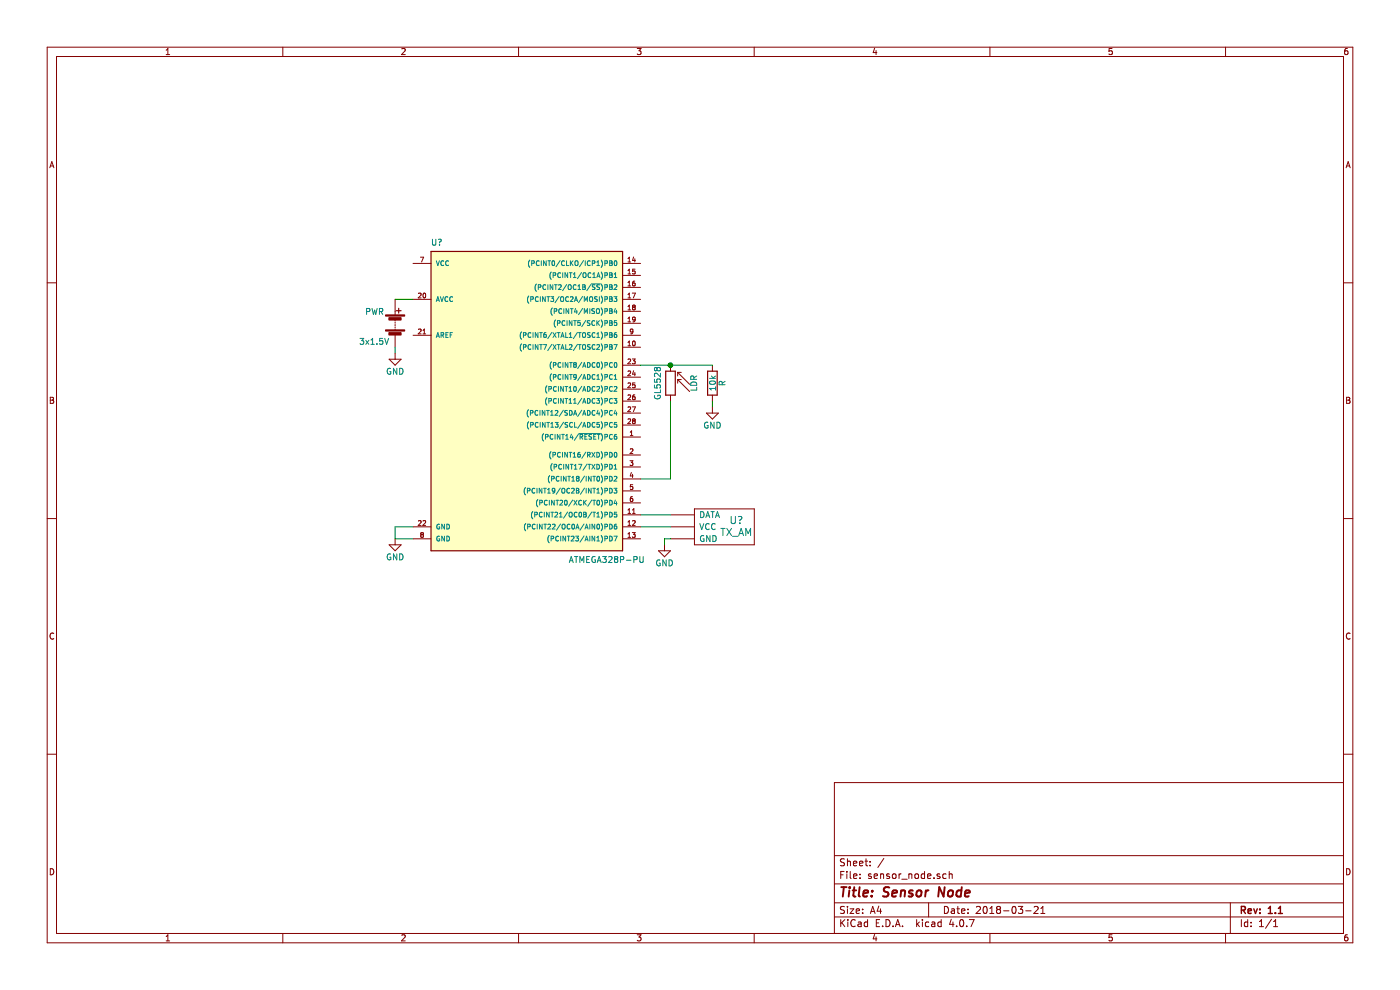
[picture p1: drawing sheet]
EESchema Schematic File Version 2
LIBS:power
LIBS:device
LIBS:switches
LIBS:relays
LIBS:motors
LIBS:transistors
LIBS:conn
LIBS:linear
LIBS:regul
LIBS:74xx
LIBS:cmos4000
LIBS:adc-dac
LIBS:memory
LIBS:xilinx
LIBS:microcontrollers
LIBS:dsp
LIBS:microchip
LIBS:analog_switches
LIBS:motorola
LIBS:texas
LIBS:intel
LIBS:audio
LIBS:interface
LIBS:digital-audio
LIBS:philips
LIBS:display
LIBS:cypress
LIBS:siliconi
LIBS:opto
LIBS:atmel
LIBS:contrib
LIBS:valves
LIBS:nano
LIBS:sensor_node-cache
EELAYER 25 0
EELAYER END
$Descr A4 11693 8268
encoding utf-8
Sheet 1 1
Title "Sensor Node"
Date "2018-03-21"
Rev "1.1"
Comp ""
Comment1 ""
Comment2 ""
Comment3 ""
Comment4 ""
$EndDescr
$Comp
L ATMEGA328P-PU U?
U 1 1
P 4350 3300
F 0 "U?" H 3600 4550 50  0000 L BNN
F 1 "ATMEGA328P-PU" H 4750 1900 50  0000 L BNN
F 2 "DIL28" H 4350 3300 50  0001 C CIN
F 3 "" H 4350 3300 50  0001 C CNN
	1    4350 3300
	1    0    0    -1  
$EndComp
$Comp
L TX_AM U?
U 1 1
P 6400 4050
F 0 "U?" H 6650 4350 60  0000 C CNN
F 1 "TX_AM" H 6650 4450 60  0000 C CNN
F 2 "" H 6800 4400 60  0001 C CNN
F 3 "" H 6800 4400 60  0001 C CNN
	1    6400 4050
	-1   0    0    1   
$EndComp
$Comp
L Battery PWR
U 1 1
P 3300 2700
F 0 "PWR" H 3050 2800 50  0000 L CNN
F 1 "3x1.5V" H 3000 2550 50  0000 L CNN
F 2 "" V 3300 2760 50  0001 C CNN
F 3 "" V 3300 2760 50  0001 C CNN
	1    3300 2700
	1    0    0    -1  
$EndComp
$Comp
L GND #PWR?
U 1 1
P 3300 2950
F 0 "#PWR?" H 3300 2700 50  0001 C CNN
F 1 "GND" H 3300 2800 50  0000 C CNN
F 2 "" H 3300 2950 50  0001 C CNN
F 3 "" H 3300 2950 50  0001 C CNN
	1    3300 2950
	1    0    0    -1  
$EndComp
$Comp
L GND #PWR?
U 1 1
P 3300 4500
F 0 "#PWR?" H 3300 4250 50  0001 C CNN
F 1 "GND" H 3300 4350 50  0000 C CNN
F 2 "" H 3300 4500 50  0001 C CNN
F 3 "" H 3300 4500 50  0001 C CNN
	1    3300 4500
	1    0    0    -1  
$EndComp
$Comp
L R R
U 1 1
P 5950 3200
F 0 "R" V 6030 3200 50  0000 C CNN
F 1 "10k" V 5950 3200 50  0000 C CNN
F 2 "" V 5880 3200 50  0001 C CNN
F 3 "" H 5950 3200 50  0001 C CNN
	1    5950 3200
	1    0    0    -1  
$EndComp
$Comp
L LDR03 LDR
U 1 1
P 5600 3200
F 0 "LDR" V 5400 3200 50  0000 C CNN
F 1 "GL5528" V 5675 3200 50  0000 C TNN
F 2 "Opto-Devices:Resistor_LDR_10x8.5_RM7.6" V 5775 3200 50  0001 C CNN
F 3 "" H 5600 3150 50  0001 C CNN
	1    5600 3200
	-1   0    0    1   
$EndComp
$Comp
L GND #PWR?
U 1 1
P 5950 3400
F 0 "#PWR?" H 5950 3150 50  0001 C CNN
F 1 "GND" H 5950 3250 50  0000 C CNN
F 2 "" H 5950 3400 50  0001 C CNN
F 3 "" H 5950 3400 50  0001 C CNN
	1    5950 3400
	1    0    0    -1  
$EndComp
Wire Wire Line
	3300 2950 3300 2900
Wire Wire Line
	3300 4500 3450 4500
Wire Wire Line
	3300 2500 3450 2500
Wire Wire Line
	3300 4500 3300 4400
Wire Wire Line
	3300 4400 3450 4400
Connection ~ 5600 3050
Wire Wire Line
	5950 3400 5950 3350
Wire Wire Line
	5350 3050 5950 3050
Wire Wire Line
	5350 4000 5600 4000
Wire Wire Line
	5600 4000 5600 3350
Wire Wire Line
	5350 4300 5600 4300
Wire Wire Line
	5350 4400 5600 4400
$Comp
L GND #PWR?
U 1 1
P 5550 4550
F 0 "#PWR?" H 5550 4300 50  0001 C CNN
F 1 "GND" H 5550 4400 50  0000 C CNN
F 2 "" H 5550 4550 50  0001 C CNN
F 3 "" H 5550 4550 50  0001 C CNN
	1    5550 4550
	1    0    0    -1  
$EndComp
Wire Wire Line
	5550 4550 5550 4500
Wire Wire Line
	5550 4500 5600 4500
$EndSCHEMATC
